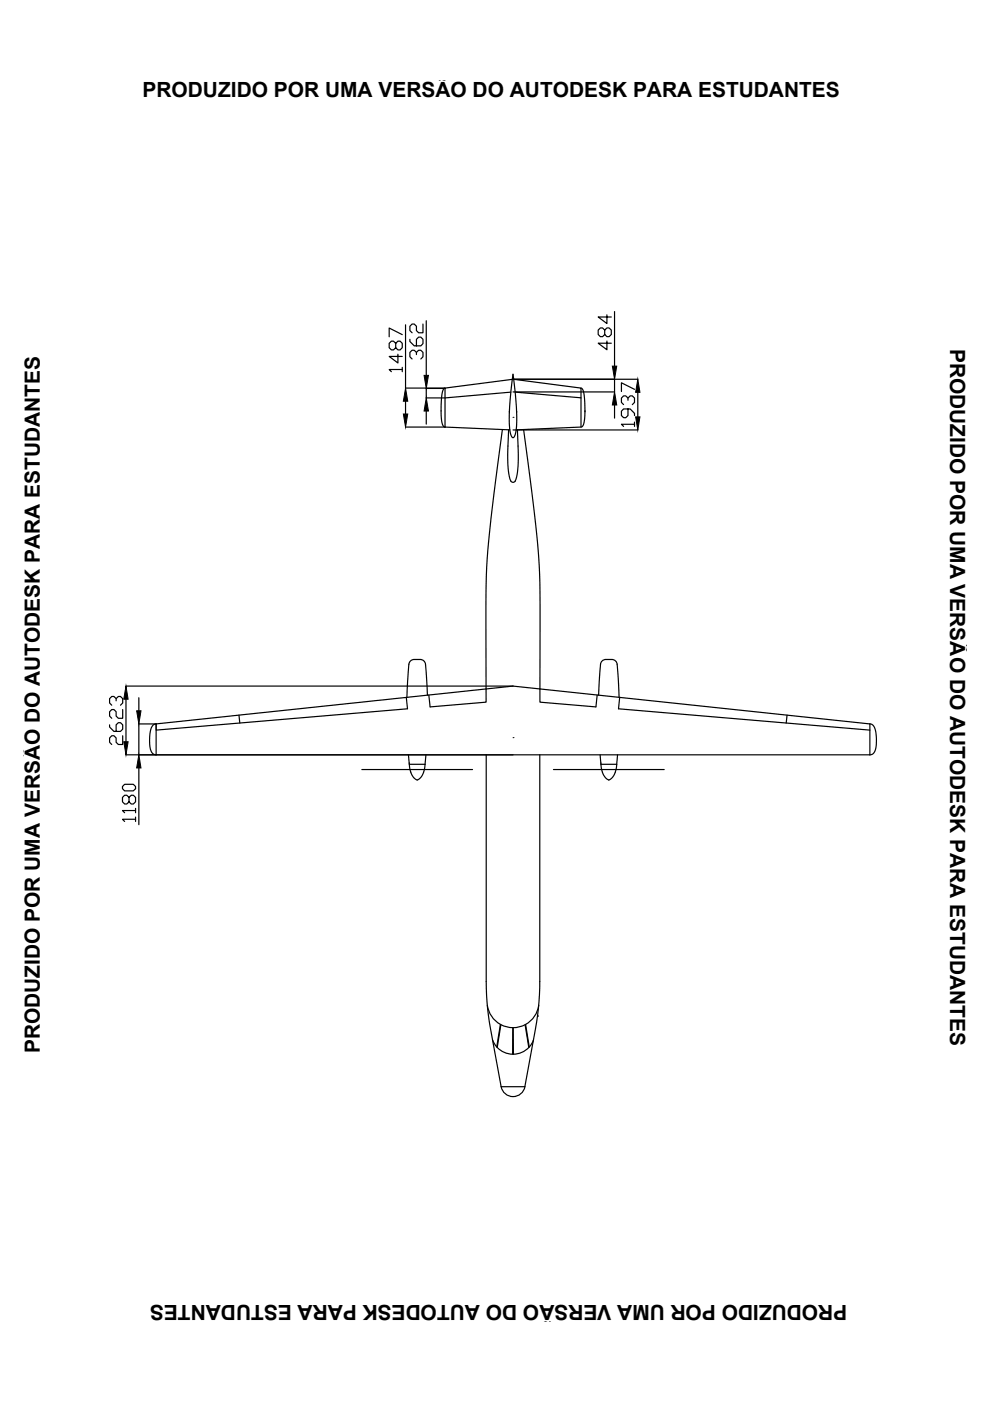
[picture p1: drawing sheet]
<svg xmlns="http://www.w3.org/2000/svg" width="210mm" height="297mm" viewBox="0 0 210 297" stroke-linecap="round" stroke-linejoin="round" font-family="sans-serif">
<!-- layer: 0 -->
<g fill="none" stroke="#000" stroke-width=".25">
<path d="M83.9 72.8l.5-.5h.4l.5 .5v.9l-.5 .5h-.4l-.5-.5v-.9l-.5-.5h-.4l-.5 .5v.9l.5 .5h.4l.5-.5M84.4 75.1v1.9l-1.9-1.4h2.8M85.3 78.3h-2.8l.5 .5M85.3 70.9l-2.8-1.3v1.8M85.3 77.9v.9M86 68.9v13.4h8.4l-.3 .1a16.5 16.5 0 0 0-.4 7.3l.3 .6 .4 .2M86.9 71.9v.5l.9 .9h1.4l.5-.4v-1l-.5-.4h-.4l-.5 .4v1.4M88.3 75.2v-.5l-.5-.4h-.4l-.5 .4v.9l.5 .5M88.3 74.7l.5-.4h.4l.5 .4v.9l-.5 .5M89.7 68.7v1.9h-.9l-.5-.5v-.9l-.5-.5h-.4l-.5 .5v.9l.5 .5M90.4 68v11.6M108.8 79.4a43.6 43.6 0 0 1 .5 12.5l-.3 .7-.2 .2-.3-.3-.3-.8a45.3 45.3 0 0 1 .6-12.3z"/>
<path d="M128.2 70l.5-.5h.4l.5 .5v.9l-.5 .5h-.4l-.5-.5v-.9l-.4-.5h-.5l-.5 .5v.9l.5 .5h.5l.4-.5M128.7 72.3v1.9l-1.9-1.4h2.8M128.7 66.7v1.9l-1.9-1.4h2.8M130.3 66.1v11.5M86 90.5h8.3M86 85.1v2.7M90.4 87.2v2.7M94.3 82.4h-3.9v2h4l13.9-1.3M94.4 90.5l13.7 .6M106.5 91.1l-2.4 18.7a149.9 149.9 0 0 0-1.1 22.4l.1 16.7-11.9 1-.3-2.5M107.8 91.1l-.1 7.2 .2 2.4 .4 1.3M108 87.2v.2"/>
<path d="M108.6 80.4l-14.2 1.9v8.2M108.8 80.4h26.4M108.8 91.2h26.4M108.9 80.4l14.3 1.9v8.2M109.2 83.1l14 1.2M109.5 87.2v.2M109.7 91.1l.2 5.3-.2 3.8a2.86 2.86 0 0 1-.7 2h-.4l-.3-.2M111 91.1l2.4 18.7a149.9 149.9 0 0 1 1.1 22.4v16.7l11.9 1 .2-2.5M123.2 82.3l.4 .4 .2 .9 .2 3.7M124 87.2l-.1 1.8a1.76 1.76 0 0 1-.5 1.5l-14 .6M130.3 80.4v2.7h-21.5M130.3 85.9v2.8"/>
<path d="M133.1 86.7v1.4l-.4 .5h-.5l-.4-.5v-.9l.4-.5h1.4l.9 .9v.5M133.1 84.9v-.5l-.4-.5h-.5l-.4 .5v.9l.4 .5M133.1 84.4l.5-.5h.5l.4 .5v.9l-.4 .5M134.5 90h-2.7l.4 .4M134.5 82.5l-2.7-1.3v1.8M134.5 89.5v.9M135.2 83.2v5.2M23.2 153.7v.4l1 1h1.3l.5-.5v-.9l-.5-.5h-.4l-.5 .5v1.4M24.6 148.6v-.5l-.4-.4h-.5l-.5 .4v1l.5 .4M24.6 148.1l.5-.4h.4l.5 .4v1l-.5 .4M26 156v1.8h-.9l-.5-.4v-.9l-.4-.5h-.5l-.5 .5v.9l.5 .4M26 150.4v1.9h-.9l-.5-.5v-.9l-.4-.5h-.5l-.5 .5v.9l.5 .5"/>
<path d="M26.7 145.5h82.1M26.7 148.2v9.1M29.4 147.9v2.8M33.1 153.5l-.7 .3a7.4 7.4 0 0 0-.2 5.8l.5 .4h.4M33.1 153.5v6.5M33.1 153.5h-3.7v6.5M50.7 151.6l.1 1.7M86.1 147.9l.3 2.4-53.3 4.5v-1.3M86.7 140.8l-.4 7.1M86.7 140.8a1.11 1.11 0 0 1 1.1-1h1.3a1.11 1.11 0 0 1 1.1 1l.4 6.6M108.8 145.5l-75.7 8M108.8 145.5l75.6 8"/>
<path d="M130.8 140.8a1.11 1.11 0 0 0-1.1-1h-1.3a1.11 1.11 0 0 0-1.1 1l-.4 6.6M130.8 140.8l.5 7.1M131.4 147.9l-.3 2.4 53.3 4.5M166.9 151.6l-.2 1.7M184.4 153.5l.7 .3a7 7 0 0 1 .1 5.9l-.8 .3M184.4 153.5v6.5M26.4 166.3h1.9l.4 .5v.4l-.4 .5h-1.9l-.4-.5v-.4zM26.7 160h82.1M27.4 169.1l.4-.5h.5l.4 .5v.9l-.4 .5h-.5l-.4-.5v-.9l-.5-.5h-.5l-.4 .5v.9l.4 .5h.5l.5-.5M28.7 173.7h-2.7l.4 .5M28.7 171.8h-2.7l.4 .5M28.7 171.4v.9"/>
<path d="M28.7 173.2v1M29.4 162.8v12.1M33.1 160h151.3M76.7 163.2h23.5M86.6 160l.2 1.9M86.8 161.7v.3M86.8 162a3.5 3.5 0 0 0 1.5 3.3h.3a3.4 3.4 0 0 0 1.5-3.3M86.8 162h3.3M90.3 160l-.2 2M103.1 160l.1 51 .6 5.7 2.5 13.7M114.4 160v48.1l-.3 5.7-.6 4.3-2.2 12.3h-5M117.3 163.2h23.5"/>
<path d="M127.2 160l.2 1.9M127.4 161.7v.3M127.4 162a3.5 3.5 0 0 0 1.6 3.3h.2a3.5 3.5 0 0 0 1.6-3.3M127.4 162h3.4M130.9 160l-.1 2M103.3 213.1a5.5 5.5 0 0 0 2.8 4.1l-.8 4.8-.9-1.5M111.3 217.3l-1.4 .5-1.1 .1 .1 5.6a4.6 4.6 0 0 0 3.2-1.4l-.8-4.8M111.4 217.2l.8 4.8 .9-1.5M114 215.4h.1M114.2 213.1a5.5 5.5 0 0 1-2.8 4.1M106.3 230.4a2.56 2.56 0 0 0 2.5 2.1 2.56 2.56 0 0 0 2.5-2.1M108.7 223.5a4.6 4.6 0 0 1-3.3-1.4l.8-4.8 1.5 .5 1 .1v5.6"/>
</g>
<path d="M108.8 88.5h.1M108.8 156.4h.1" fill="none" stroke="#000" stroke-width=".21"/>
<path d="M89.9 79.6h.9l-.4 2.8zM129.8 77.6h1l-.5 2.8zM85.5 87.8h1l-.5 2.7zM86 82.3l.5 2.8h-1zM90.4 84.4l.4 2.8h-.9zM130.3 83.1l.5 2.8h-1zM135.2 80.4l.5 2.8h-.9zM134.8 88.4h.9l-.5 2.8zM26.2 157.3h1l-.5 2.7zM26.7 145.5l.5 2.7h-1zM29 150.7h.9l-.5 2.8zM29.4 160l.5 2.8h-.9z" fill="#000" stroke="#000" stroke-width=".21"/>
<g font-size="4.4">
<text x="30.2" y="20.6">PRODUZIDO POR UMA VERSÃO DO AUTODESK PARA ESTUDANTES</text>
<text x="201.4" y="73.9" transform="rotate(90 201.4 73.9)">PRODUZIDO POR UMA VERSÃO DO AUTODESK PARA ESTUDANTES</text>
<text x="8.4" y="223.3" transform="rotate(-90 8.4 223.3)">PRODUZIDO POR UMA VERSÃO DO AUTODESK PARA ESTUDANTES</text>
<text x="179.6" y="276.6" transform="rotate(-180 179.6 276.6)">PRODUZIDO POR UMA VERSÃO DO AUTODESK PARA ESTUDANTES</text>
</g>
</svg>
